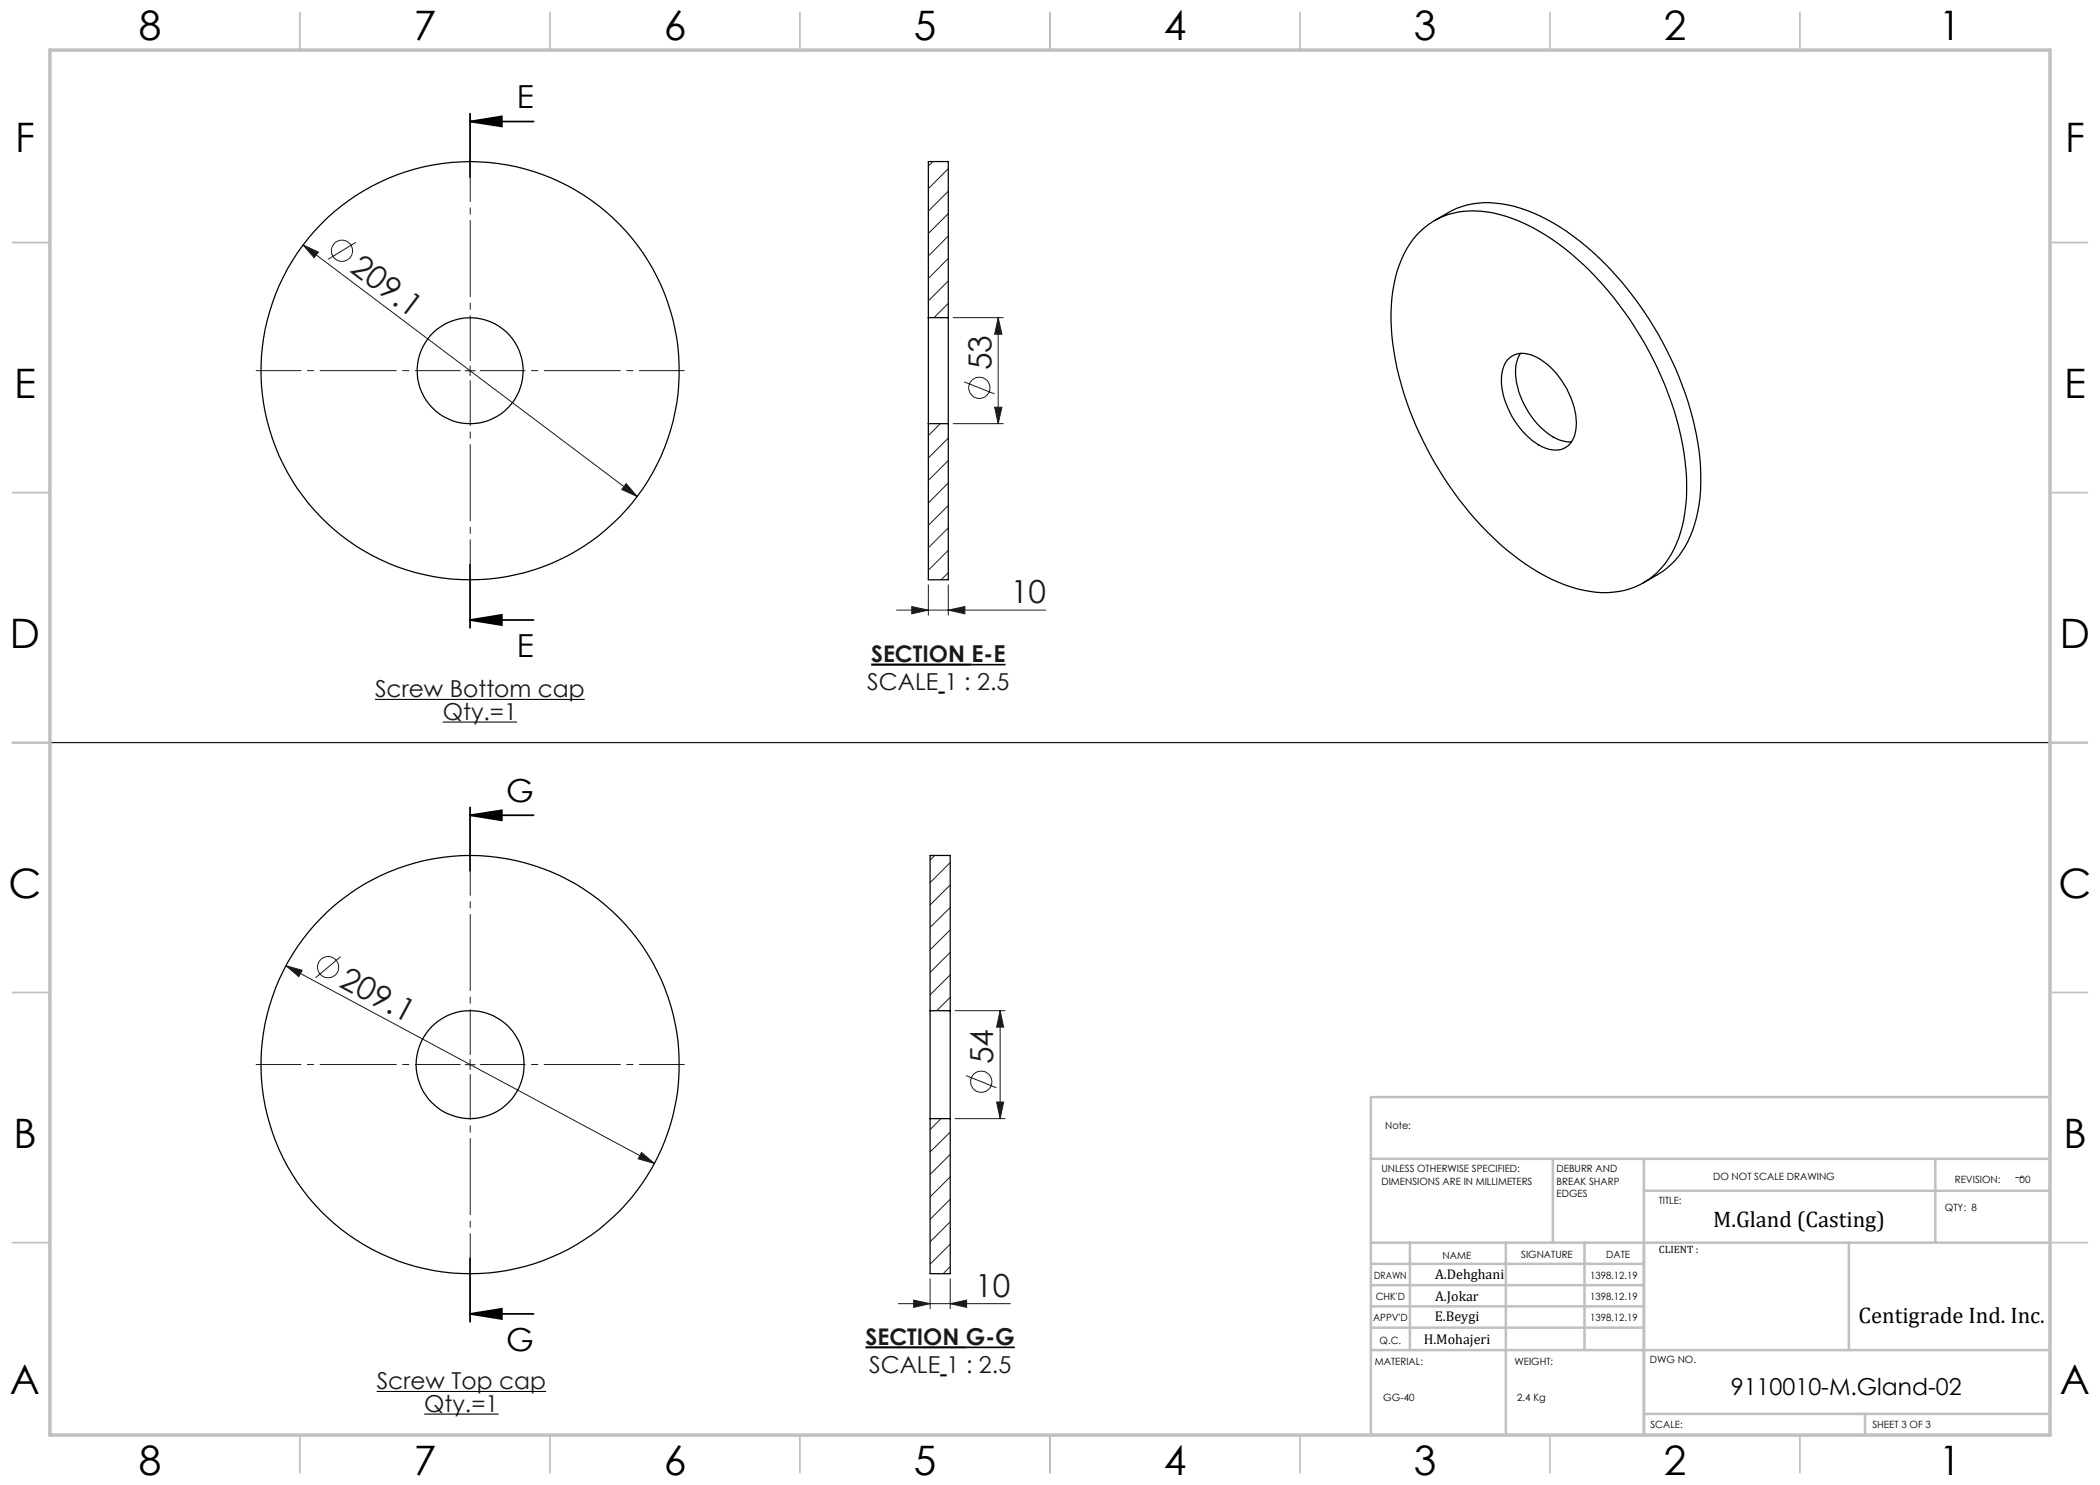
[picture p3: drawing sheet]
<svg xmlns="http://www.w3.org/2000/svg" width="420mm" height="297mm" viewBox="0 0 420 297" stroke-linecap="round" stroke-linejoin="round" font-family="sans-serif">
<g fill="none" stroke="#191924" stroke-width=".2">
<path d="M60.6 49l66.8 50.3M60.6 49l3.1 1.4-.9 1.1zM71.2 48.5l-5.6 3.4M93 74.2h2M94 73.2v1.9M190.6 63.5h10.1M192.8 76.4l6.1 2.4M199.6 63.5l.8 3.3h-1.5zM199.6 63.5v21.2M125.2 96.7l2.2 2.6-3-1.4zM190.6 84.7h10.1M198.9 81.5h1.5l-.8 3.2z"/>
<path d="M185.7 117v6M189.7 117v6M179.3 122h29.9M182.4 121.3l3.3 .7-3.3 .8zM189.7 122l3.3-.7v1.5zM57.2 193.1l3.2 1-.6 1.2zM57.2 193.1l73.7 39.6M68.1 191.3l-5 4.2M93 212.9h2M94 211.9v2M191 202.1h10M193.2 215.1l6.1 2.5"/>
<path d="M200 202.1l.7 3.3h-1.4zM200 202.1v21.6M128.3 230.5l2.6 2.2-3.3-.9zM191 223.7h10M199.3 220.4h1.4l-.7 3.3zM186 255.8v6M190 255.8v6M179.7 260.7h22.4M182.7 260l3.3 .7-3.3 .8zM190 260.7l3.3-.7v1.5z"/>
<circle cx="68.4" cy="50.1" r="2.13"/>
<circle cx="195.9" cy="77.6" r="2.11"/>
<circle cx="65.6" cy="193.4" r="2.12"/>
<circle cx="196.2" cy="216.4" r="2.11"/>
</g>
<path d="M75 139.9h42M88.6 144.4h14.8M75.3 278.3h33.9M84.8 282.8h14.9" fill="none" stroke="#000" stroke-width=".21"/>
<path d="M174.2 132.9h20.1M187.7 138.5h1.3M173.1 269.5h20.1M188 275.1h1.3" fill="none" stroke="#000" stroke-width=".43"/>
<path d="M194.3 132.9h6.8M193.2 269.5h9.8" fill="none" stroke="#000" stroke-width=".33"/>
<path d="M94 24.3l6.4-1v2zM94 24.3h12.7M94 22.7v12.7M94 112.9v12.7M94 124l6.4-1v2zM94 124h12.7M94 163.1l6.4-1v2zM94 161.5v12.7M94 163.1h12.7M94 251.7v12.7M94 262.8l6.4-1v2zM94 262.8h12.7" fill="none" stroke="#000" stroke-width=".35"/>
<path d="M92 74.1h-40.8M94 72.1v-40.8M94 76.1v40.8M96 74.1h40.9M92 212.9h-40.8M94 210.9v-40.8M94 214.9v40.8M96 212.9h40.9" fill="none" stroke="#191924" stroke-width=".2" stroke-dasharray="15.2 1.3 1.3 1.3" stroke-dashoffset="6.3"/>
<path d="M10 148.5h400" fill="none" stroke="#191924" stroke-width=".25"/>
<g fill="none" stroke="#c0c0c0" stroke-width=".35">
<path d="M60 2.5v7.5M110 2.5v7.5M160 2.5v7.5M210 2.5v7.5M260 2.5v7.5M310 2.5v7.5M360 2.5v7.5M2.5 48.5h7.5M410 48.5h7.5M2.5 98.5h7.5M410 98.5h7.5M2.5 148.5h7.5"/>
<path d="M410 148.5h7.5M2.5 198.5h7.5M410 198.5h7.5M2.5 248.5h7.5M410 248.5h7.5M60 287v7.5M110 287v7.5M160 287v7.5M210 287v7.5M260 287v7.5M310 287v7.5M360 287v7.5"/>
</g>
<g fill="none" stroke="#c0c0c0" stroke-width=".5">
<path d="M410 219.4h-135.8v67.4M274.2 231.8h135.8M310.6 231.8v16.7M328.8 231.8v55.2M328.8 238.2h81.2M387.1 231.8v16.7M274.2 248.5h135.8M274.2 257h54.6M274.2 252.8h54.6M282 248.5v21.5M301.2 248.5v38.3M316.9 248.5v21.5"/>
<path d="M369.8 248.5v21.5M274.2 265.5h54.6M274.2 261.3h54.6M274.2 270h135.8M328.8 282.8h81.2M373 282.8v4.2"/>
</g>
<path d="M10 10h400v277h-400z" fill="none" stroke="#c0c0c0" stroke-width=".7"/>
<g fill="#000">
<path d="M94 24.3l6.4-1v2zM94 124l6.4-1v2z"/>
<path d="M94 163.1l6.4-1v2zM94 262.8l6.4-1v2z"/>
</g>
<g fill="#191924">
<path d="M125.2 96.7l-.8 1.2 3 1.4zM60.6 49l2.2 2.5 .9-1.1z"/>
<path d="M128.3 230.5l-.7 1.3 3.3 .9zM57.2 193.1l2.6 2.2 .6-1.2z"/>
<path d="M182.4 121.3l3.3 .7-3.3 .8zM189.7 122l3.3-.7v1.5zM182.7 260l3.3 .7-3.3 .8zM190 260.7l3.3-.7v1.5z"/>
<path d="M200 202.1l.7 3.3h-1.4zM199.3 220.4h1.4l-.7 3.3z"/>
<path d="M199.6 63.5l.8 3.3h-1.5zM198.9 81.5h1.5l-.8 3.2z"/>
</g>
<g fill="none" stroke="#000" stroke-width=".25">
<path d="M283.3 47a15.2 15.2 0 0 1 14.2-4.6 36.2 36.2 0 0 1 18 9.5 68.4 68.4 0 0 1 21.3 38.4 34.1 34.1 0 0 1-1.5 18.5 15.1 15.1 0 0 1-17.3 9.5 33.1 33.1 0 0 1-15.4-7.4 67.7 67.7 0 0 1-24-42.1 32.6 32.6 0 0 1 1.7-16.9 17.5 17.5 0 0 1 3-4.9zM286.9 44.1a22.6 22.6 0 0 1 6.5-3.1 22.7 22.7 0 0 1 15.9 2.8 57.2 57.2 0 0 1 20.5 20.1 63.6 63.6 0 0 1 10.3 29.6 27.9 27.9 0 0 1-3.7 16.8 15.1 15.1 0 0 1-4.9 4.6l-2.8 1.7M185.7 63.5v21.2M185.7 63.5v-31.2h4v31.2M185.7 63.5h4M189.7 63.5v21.2M301.4 72.1a4.3 4.3 0 0 1 5.4-.9 16.1 16.1 0 0 1 8.4 14 4.6 4.6 0 0 1-3.1 4.7 7.4 7.4 0 0 1-6.3-2.3 16.4 16.4 0 0 1-5.5-12.5l.3-1.4zM304.1 70.7a8.1 8.1 0 0 0-.6 6.7 15.8 15.8 0 0 0 8.4 10.6l1.3 .3 1.1 .1M185.7 84.7h4M185.7 84.7v31.3h4v-31.3M186 202.1v21.6M186 202.1v-31h4v31"/>
<path d="M186 202.1h4M190 202.1v21.6M186 223.7h4M186 223.7v31h4v-31"/>
<circle cx="94" cy="74.1" r="10.6"/>
<circle cx="94" cy="74.1" r="41.8"/>
<circle cx="94" cy="212.9" r="10.8"/>
<circle cx="94" cy="212.9" r="41.8"/>
</g>
<g fill="none" stroke="#191924" stroke-width=".2">
<path d="M186.6 32.3l-.9 .9M189.7 33.7l-4 4M189.7 38.2l-4 4M189.7 42.7l-4 4M189.7 47.2l-4 4M189.7 51.7l-4 4M189.7 56.2l-4 4M189.7 60.7l-2.9 2.8M188 84.7l-2.3 2.4M189.7 87.6l-4 4M189.7 92.1l-4 4M189.7 96.6l-4 4"/>
<path d="M189.7 101.1l-4 4M189.7 105.6l-4 4M189.7 110.1l-4 3.9M189.7 114.5l-1.5 1.5M186.9 171.1l-.9 .9M190 172.5l-4 4M190 177l-4 4M190 181.5l-4 4M190 186l-4 4M190 190.5l-4 4M190 195l-4 4M190 199.5l-2.6 2.6"/>
<path d="M188.2 223.7l-2.2 2.2M190 226.4l-4 4M190 230.9l-4 4M190 235.4l-4 4M190 239.9l-4 4M190 244.4l-4 4M190 248.8l-4 4M190 253.3l-1.4 1.4"/>
</g>
<g font-size="8.1">
<text x="27.8" y="8">8</text>
<text x="82.8" y="8">7</text>
<text x="132.8" y="8">6</text>
<text x="182.8" y="8">5</text>
<text x="232.8" y="8">4</text>
<text x="282.8" y="8">3</text>
<text x="332.8" y="8">2</text>
<text x="387.8" y="8">1</text>
<text x="3" y="30.4">F</text>
<text x="413" y="30.4">F</text>
<text x="2.8" y="79.6">E</text>
<text x="412.8" y="79.6">E</text>
<text x="2" y="129.6">D</text>
<text x="412" y="129.6">D</text>
<text x="1.7" y="179.6">C</text>
<text x="411.7" y="179.6">C</text>
<text x="2.7" y="229.6">B</text>
<text x="412.7" y="229.6">B</text>
<text x="2" y="278.9">A</text>
<text x="412" y="278.9">A</text>
<text x="27.8" y="295">8</text>
<text x="82.8" y="295">7</text>
<text x="132.8" y="295">6</text>
<text x="182.8" y="295">5</text>
<text x="232.8" y="295">4</text>
<text x="282.8" y="295">3</text>
<text x="332.8" y="295">2</text>
<text x="387.8" y="295">1</text>
</g>
<text font-size="6.4" fill="#191924" x="69.8" y="54.2" transform="rotate(37 69.8 54.2)">209.1</text>
<g font-size="6.3">
<text x="103.3" y="21.6">E</text>
<text x="103.3" y="131.5">E</text>
<text x="101.2" y="160.4">G</text>
<text x="101.2" y="270.3">G</text>
</g>
<g font-size="6.3" fill="#191924">
<text x="198.3" y="74.1" transform="rotate(-90 198.3 74.1)">53</text>
<text x="202.2" y="120.6">10</text>
<text x="67.6" y="197.2" transform="rotate(28 67.6 197.2)">209.1</text>
<text x="198.7" y="212.8" transform="rotate(-90 198.7 212.8)">54</text>
<text x="195" y="259.4">10</text>
</g>
<g font-size="4.7" fill="#191924">
<text x="75" y="139.4">Screw Bottom cap</text>
<text x="88.6" y="143.9">Qty.=1</text>
<text x="173.5" y="138">SCALE 1 : 2.5</text>
<text x="173.8" y="274.6">SCALE 1 : 2.5</text>
<text x="75.3" y="277.8">Screw Top cap</text>
<text x="84.8" y="282.3">Qty.=1</text>
</g>
<text font-size="4.7" x="346.2" y="279">9110010-M.Gland-02</text>
<g font-size="4.6" fill="#191924">
<text x="174.2" y="132.4">SECTION E-E</text>
<text x="173.1" y="269">SECTION G-G</text>
</g>
<g font-size="4.5">
<text x="342.6" y="245.3">M.Gland (Casting)</text>
<text x="371.7" y="264.6">Centigrade Ind. Inc.</text>
</g>
<g font-size="2.8">
<text x="287" y="255.9">A.Dehghani</text>
<text x="287" y="260.1">A.Jokar</text>
<text x="284.7" y="268.7">H.Mohajeri</text>
<text x="286.9" y="264.2">E.Beygi</text>
</g>
<text font-size="2.5" x="403" y="236.1">--</text>
<text font-size="2.1" x="331.8" y="250.7">CLIENT :</text>
<g font-size="2">
<text x="277" y="225.8">Note:</text>
<text x="276.3" y="234.5">UNLESS OTHERWISE SPECIFIED:</text>
<text x="276.3" y="237">DIMENSIONS ARE IN MILLIMETERS</text>
<text x="311.3" y="234.5">DEBURR AND</text>
<text x="311.3" y="237">BREAK SHARP</text>
<text x="311.3" y="239.5">EDGES</text>
<text x="342.6" y="236">DO NOT SCALE DRAWING</text>
<text x="391" y="236.6">REVISION:</text>
<text x="403.9" y="236.6">00</text>
<text x="331.8" y="240.8">TITLE:</text>
<text x="389" y="242.2">QTY: 8</text>
<text x="288.5" y="251.7">NAME</text>
<text x="304.2" y="251.7">SIGNATURE</text>
<text x="321.2" y="251.7">DATE</text>
<text x="274.8" y="255.9">DRAWN</text>
<text x="318" y="255.9">1398.12.19</text>
<text x="275.1" y="260.1">CHK'D</text>
<text x="318" y="260.1">1398.12.19</text>
<text x="274.6" y="264.2">APPV'D</text>
<text x="275.9" y="268.7">Q.C.</text>
<text x="318" y="264.2">1398.12.19</text>
<text x="275" y="273">MATERIAL:</text>
<text x="302.9" y="273">WEIGHT:</text>
<text x="330" y="272.5">DWG NO.</text>
<text x="276.7" y="280.2">GG-40</text>
<text x="303.4" y="280.2">2.4 Kg</text>
<text x="330.1" y="285.6">SCALE:</text>
<text x="374.5" y="285.6">SHEET 3 OF 3</text>
</g>
</svg>
